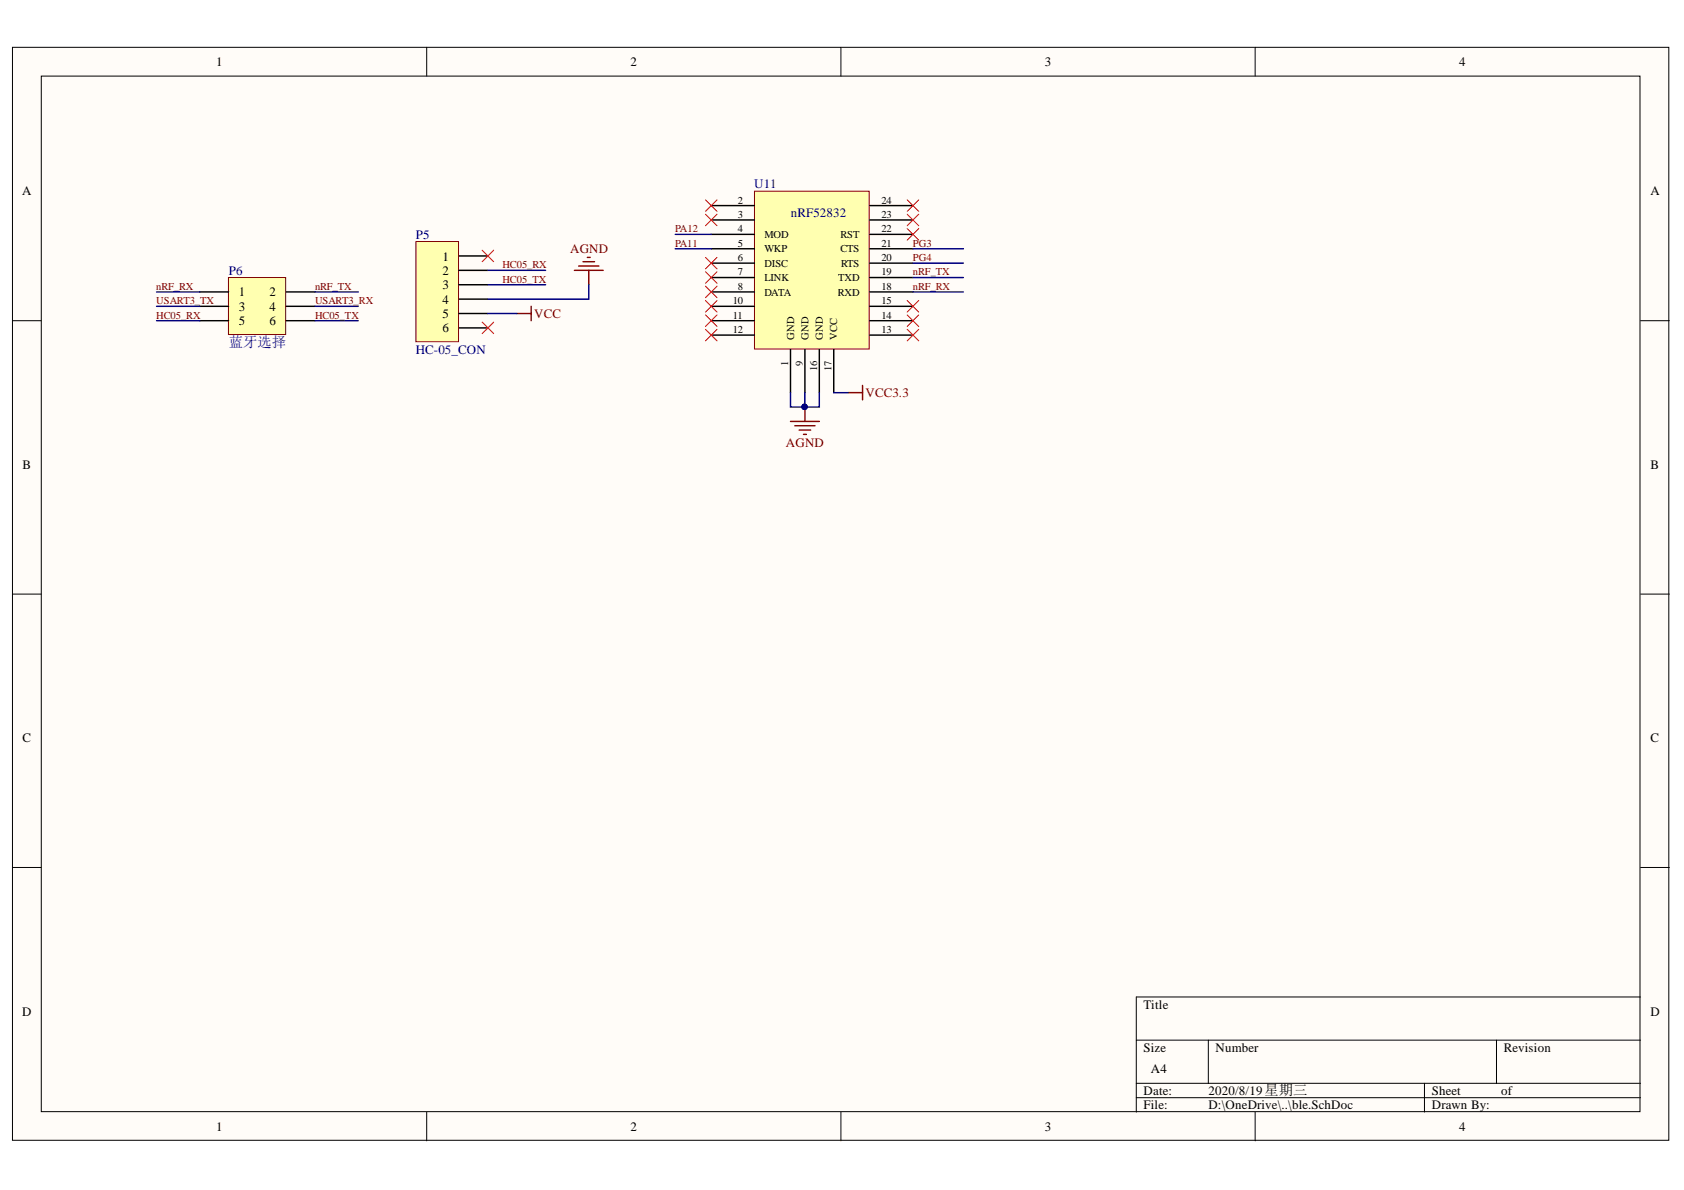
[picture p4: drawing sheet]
<svg xmlns="http://www.w3.org/2000/svg" width="297mm" height="210mm" viewBox="0 0 297 210" stroke-linecap="round" stroke-linejoin="round" font-family="sans-serif">
<g fill="#fffcf8" stroke="#000" stroke-width=".18">
<path d="M2.2 8.3h292.2v192.8h-292.2z"/>
<path d="M7.3 13.4h282v182.7h-282z"/>
</g>
<g fill="none" stroke="#000" stroke-width=".18">
<path d="M75.3 8.3v5.1M148.3 8.3v5.1M221.4 8.3v5.1M2.2 56.6h5.1M289.4 56.6h5.1M2.2 104.8h5.1M289.4 104.8h5.1M2.2 153h5.1M289.4 153h5.1M289.4 175.9h-89v20.3M75.3 196.2v5M148.3 196.2v5"/>
<path d="M200.4 183.5h89M200.4 191.1h89M200.4 193.6h89M213.1 183.5v7.6M221.4 196.2v5M251.3 191.1v5.1M264 183.5v7.6"/>
</g>
<path d="M133.1 33.7h20.2v27.9h-20.2z" fill="#ffffb0" stroke="#800000" stroke-width=".18"/>
<g fill="none" stroke="#000" stroke-width=".25">
<path d="M125.5 36.3h7.6M125.5 38.8h7.6M153.4 36.3h7.6M153.4 38.8h7.6M125.5 41.3h7.6M125.5 43.9h7.6M125.5 46.4h7.6M125.5 49h7.6M125.5 51.5h7.6M125.5 54h7.6M125.5 56.6h7.6M125.5 59.1h7.6"/>
<path d="M153.4 41.3h7.6M153.4 43.9h7.6M153.4 46.4h7.6M153.4 49h7.6M153.4 51.5h7.6M153.4 54h7.6M153.4 56.6h7.6M153.4 59.1h7.6M139.4 61.6v7.7M142 61.6v7.7M144.5 61.6v7.7M147.1 61.6v7.7"/>
</g>
<path d="M139.4 74.3h5.1M140.2 75.1h3.6M141 75.9h2M141.7 76.6h.5M142 71.8v2.5M149.6 69.3h2.5M152.1 68v2.5" fill="none" stroke="#800000" stroke-width=".25"/>
<circle cx="141.9" cy="71.8" r=".47" fill="#000080" stroke="#000080" stroke-width=".18"/>
<path d="M73.4 42.6h7.5v17.7h-7.5z" fill="#ffffb0" stroke="#800000" stroke-width=".18"/>
<path d="M81 45.1h5.1M81 47.7h5.1M81 50.2h5.1M81 52.8h5.1M81 55.3h5.1M81 57.8h5.1" fill="none" stroke="#000" stroke-width=".25"/>
<path d="M91.1 55.3h2.6M93.7 54v2.6M101.3 47.7h5.1M102.1 46.9h3.5M102.8 46.2h2.1M103.6 45.4h.5M103.9 47.7v2.5" fill="none" stroke="#800000" stroke-width=".25"/>
<g fill="none" stroke="#f00" stroke-width=".18">
<path d="M124.4 35.2l2.1 2.1M124.4 37.8l2.1 2M126.5 35.2l-2.1 2.1M126.5 37.8l-2.1 2M160 37.8l2.1 2M160 35.2l2.1 2.1M162.1 37.8l-2.1 2M162.1 35.2l-2.1 2.1M85 44.1l2.1 2.1M85 56.8l2.1 2.1M87.1 44.1l-2.1 2.1M87.1 56.8l-2.1 2.1"/>
<path d="M124.4 45.4l2.1 2M124.4 47.9l2.1 2.1M124.4 50.5l2.1 2M124.4 53l2.1 2M124.4 55.6l2.1 2M124.4 58.1l2.1 2M126.5 45.4l-2.1 2M126.5 47.9l-2.1 2.1M126.5 50.5l-2.1 2M126.5 53l-2.1 2M126.5 55.6l-2.1 2M126.5 58.1l-2.1 2"/>
<path d="M160 58.1l2.1 2M160 55.6l2.1 2M160 53l2.1 2M160 40.3l2.1 2.1M162.1 58.1l-2.1 2M162.1 55.6l-2.1 2M162.1 53l-2.1 2M162.1 40.3l-2.1 2.1"/>
</g>
<path d="M40.3 49h10.1v10h-10.1z" fill="#ffffb0" stroke="#800000" stroke-width=".18"/>
<path d="M35.2 51.5h5.1M35.2 54h5.1M35.2 56.6h5.1M50.5 51.5h5.1M50.5 54h5.1M50.5 56.6h5.1" fill="none" stroke="#000" stroke-width=".25"/>
<g fill="none" stroke="#000080" stroke-width=".25">
<path d="M27.6 51.5h7.6M27.6 56.6h7.6M27.6 54h7.6M55.6 51.5h7.6M55.6 56.6h7.6M55.6 54h7.6M86.1 47.7h10.1M86.1 50.2h10.1M86.1 55.3h5M103.9 50.2v2.6h-17.8M119.1 43.9h6.4M119.1 41.3h6.4"/>
<path d="M161 49h8.9M161 51.5h8.9M161 46.4h8.9M161 43.9h8.9M139.4 69.3v2.5h5.1v-2.5M142 69.3v2.5M147.1 69.3h2.5"/>
</g>
<circle cx="141.9" cy="71.8" r=".47" fill="#000080" stroke="#000080" stroke-width=".18"/>
<text font-size="2.5" fill="#000080" x="40.3" y="61.2">蓝牙选择</text>
<g font-size="2.3">
<text x="38.1" y="11.7">1</text>
<text x="111.2" y="11.7">2</text>
<text x="184.3" y="11.7">3</text>
<text x="257.4" y="11.7">4</text>
<text x="3.9" y="34.5">A</text>
<text x="291.1" y="34.5">A</text>
<text x="78.1" y="46">1</text>
<text x="42.1" y="52.3">1</text>
<text x="47.5" y="52.3">2</text>
<text x="78.1" y="48.5">2</text>
<text x="78.1" y="51">3</text>
<text x="78.1" y="53.6">4</text>
<text x="42.1" y="54.8">3</text>
<text x="42.1" y="57.4">5</text>
<text x="47.5" y="54.8">4</text>
<text x="47.5" y="57.4">6</text>
<text x="78.1" y="56.1">5</text>
<text x="78.1" y="58.6">6</text>
<text x="4" y="82.7">B</text>
<text x="291.1" y="82.7">B</text>
<text x="4" y="130.9">C</text>
<text x="291.1" y="130.9">C</text>
<text x="3.9" y="179.2">D</text>
<text x="201.7" y="177.9">Title</text>
<text x="291.1" y="179.2">D</text>
<text x="201.7" y="185.5">Size</text>
<text x="214.4" y="185.5">Number</text>
<text x="265.2" y="185.5">Revision</text>
<text x="203" y="189.3">A4</text>
<text x="201.7" y="193.1">Date:</text>
<text x="201.7" y="195.7">File:</text>
<text x="213.1" y="193.1">2020/8/19星期三</text>
<text x="213.1" y="195.7">D:\OneDrive\..\ble.SchDoc</text>
<text x="252.6" y="193.1">Sheet</text>
<text x="252.6" y="195.7">Drawn By:</text>
<text x="264.8" y="193.1">of</text>
<text x="38.1" y="199.5">1</text>
<text x="111.2" y="199.5">2</text>
<text x="184.3" y="199.5">3</text>
<text x="257.4" y="199.5">4</text>
</g>
<g font-size="2.3" fill="#000080">
<text x="133" y="33.2">U11</text>
<text x="139.5" y="38.3">nRF52832</text>
<text x="73.3" y="42.1">P5</text>
<text x="40.3" y="48.5">P6</text>
<text x="73.3" y="62.4">HC-05_CON</text>
</g>
<g font-size="2.3" fill="#800000">
<text x="100.6" y="44.7">AGND</text>
<text x="94.2" y="56.1">VCC</text>
<text x="152.7" y="70">VCC3.3</text>
<text x="138.6" y="78.9">AGND</text>
</g>
<g font-size="1.9">
<text x="130.2" y="35.9">2</text>
<text x="155.5" y="35.9">24</text>
<text x="130.2" y="38.4">3</text>
<text x="130.2" y="41">4</text>
<text x="134.8" y="42">MOD</text>
<text x="148.3" y="42">RST</text>
<text x="155.5" y="41">22</text>
<text x="155.5" y="38.4">23</text>
<text x="130.2" y="43.5">5</text>
<text x="130.2" y="46">6</text>
<text x="134.8" y="44.5">WKP</text>
<text x="134.8" y="47.1">DISC</text>
<text x="148.3" y="44.5">CTS</text>
<text x="148.4" y="47.1">RTS</text>
<text x="155.5" y="46">20</text>
<text x="155.5" y="43.5">21</text>
<text x="129.2" y="53.6">10</text>
<text x="130.2" y="48.6">7</text>
<text x="130.2" y="51.1">8</text>
<text x="134.8" y="49.6">LINK</text>
<text x="134.8" y="52.1">DATA</text>
<text x="147.8" y="52.1">RXD</text>
<text x="147.8" y="49.6">TXD</text>
<text x="155.5" y="53.6">15</text>
<text x="155.5" y="51.1">18</text>
<text x="155.5" y="48.6">19</text>
<text x="129.2" y="56.2">11</text>
<text x="129.2" y="58.7">12</text>
<text x="140.1" y="59.9" transform="rotate(-90 140.1 59.9)">GND</text>
<text x="142.6" y="59.9" transform="rotate(-90 142.6 59.9)">GND</text>
<text x="145.1" y="59.9" transform="rotate(-90 145.1 59.9)">GND</text>
<text x="147.7" y="59.9" transform="rotate(-90 147.7 59.9)">VCC</text>
<text x="155.5" y="58.7">13</text>
<text x="155.5" y="56.2">14</text>
<text x="139.1" y="64.6" transform="rotate(-90 139.1 64.6)">1</text>
<text x="141.6" y="64.6" transform="rotate(-90 141.6 64.6)">9</text>
<text x="144.1" y="65.5" transform="rotate(-90 144.1 65.5)">16</text>
<text x="146.7" y="65.5" transform="rotate(-90 146.7 65.5)">17</text>
</g>
<g font-size="1.9" fill="#800000">
<text x="119.1" y="41">PA12</text>
<text x="88.6" y="47.3">HC05_RX</text>
<text x="119.1" y="43.5">PA11</text>
<text x="161" y="46">PG4</text>
<text x="161" y="43.5">PG3</text>
<text x="27.6" y="51.1">nRF_RX</text>
<text x="27.6" y="53.6">USART3_TX</text>
<text x="55.6" y="51.1">nRF_TX</text>
<text x="55.6" y="53.6">USART3_RX</text>
<text x="88.6" y="49.8">HC05_TX</text>
<text x="161" y="48.6">nRF_TX</text>
<text x="161" y="51.1">nRF_RX</text>
<text x="27.6" y="56.2">HC05_RX</text>
<text x="55.6" y="56.2">HC05_TX</text>
</g>
</svg>
